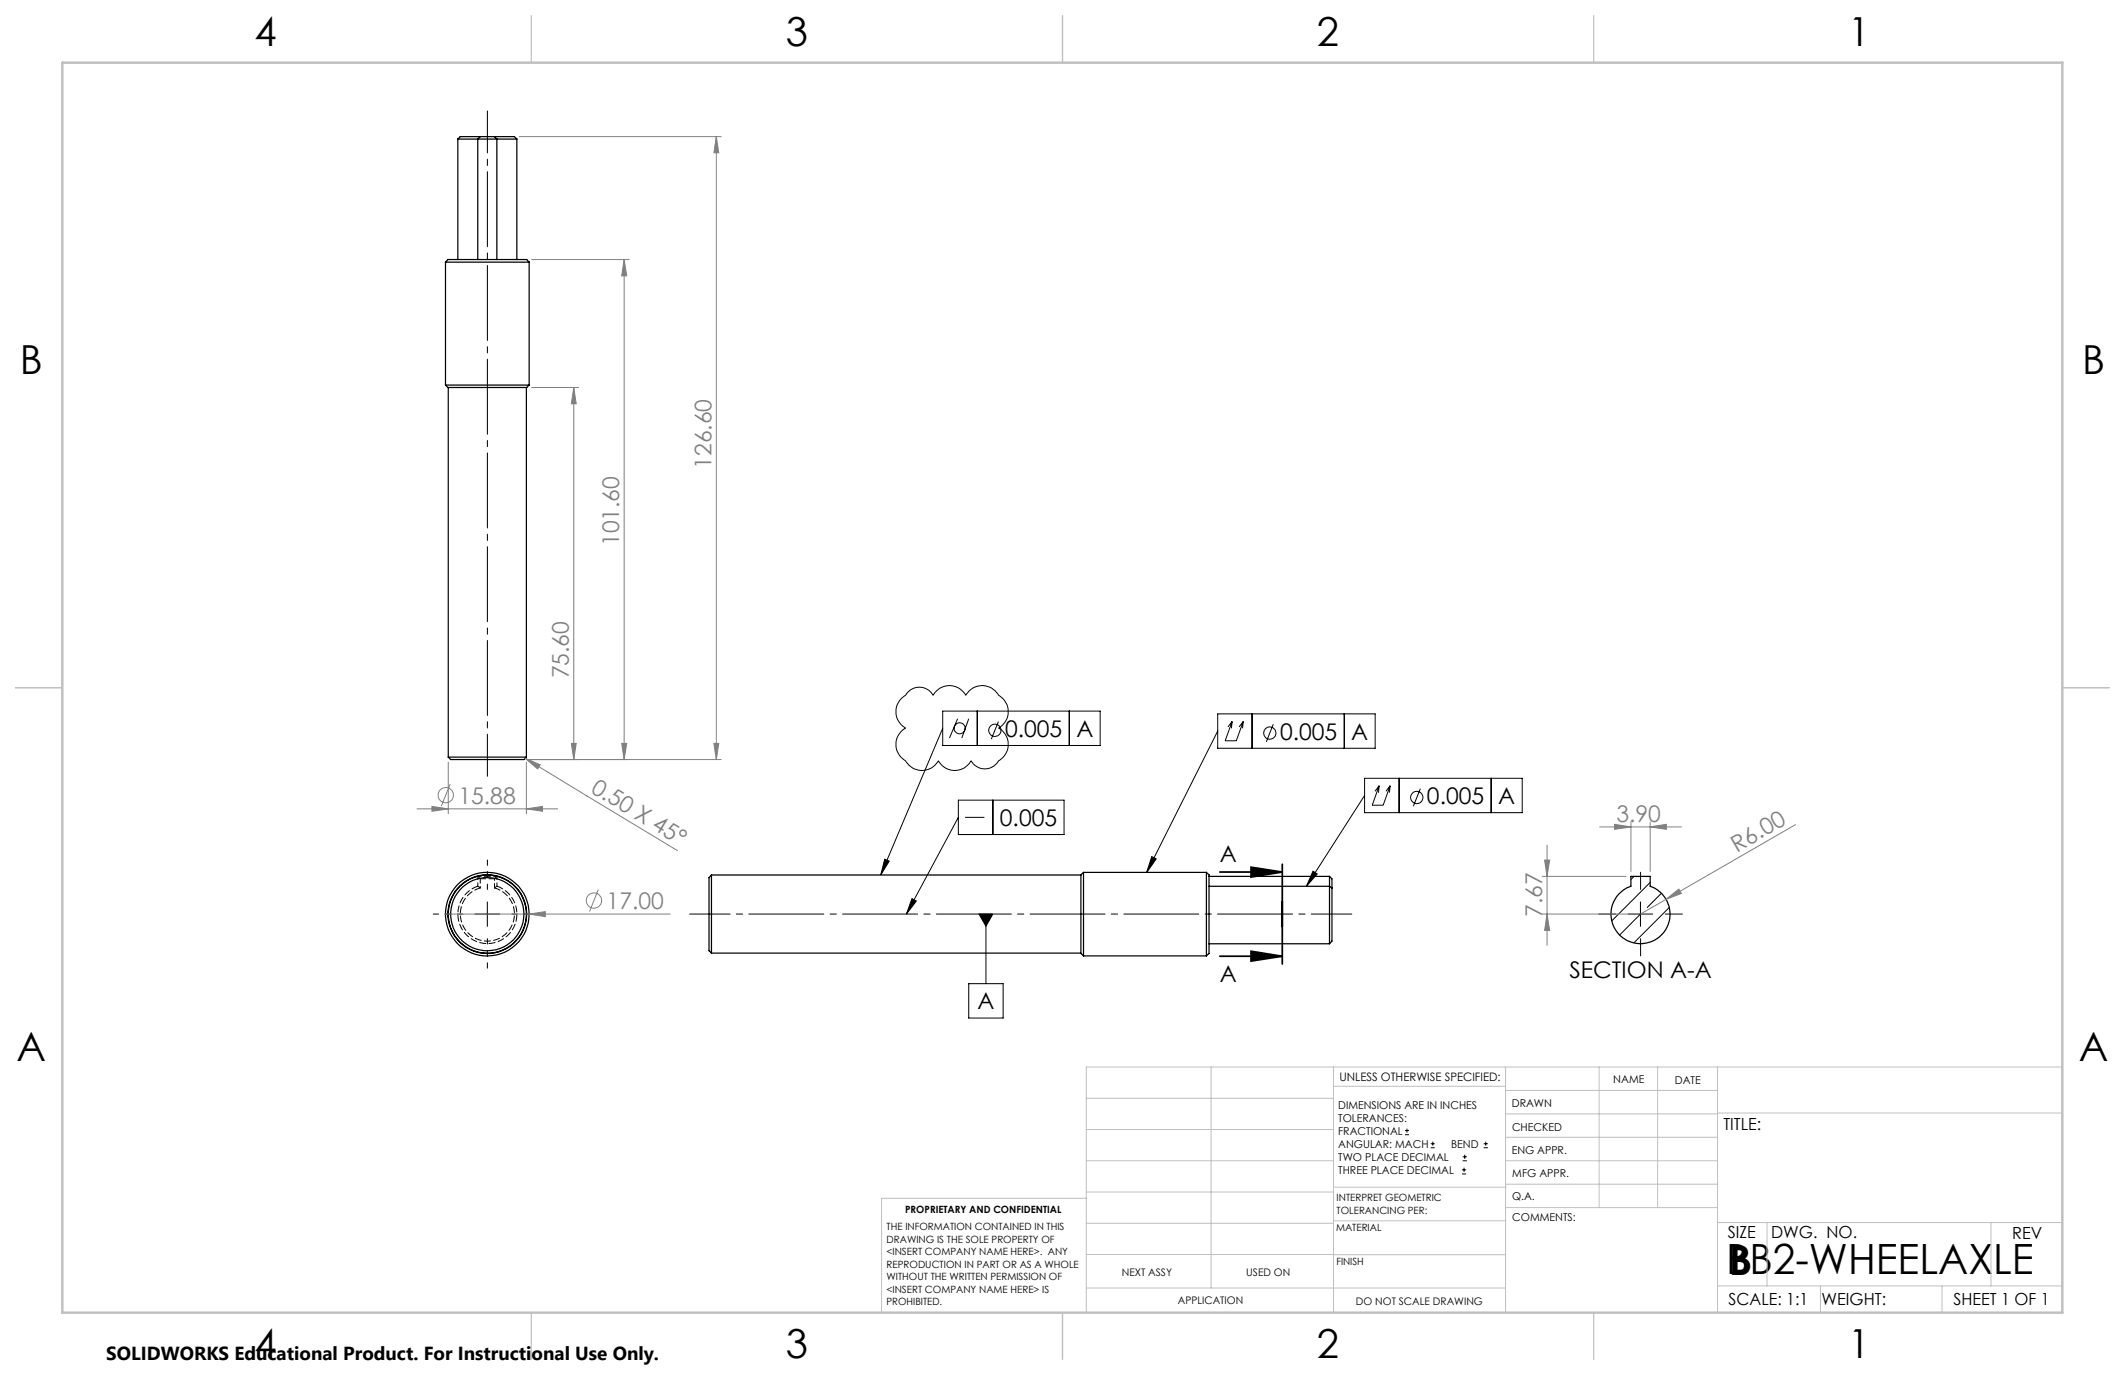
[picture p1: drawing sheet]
<svg xmlns="http://www.w3.org/2000/svg" width="432mm" height="279mm" viewBox="0 0 432 279" stroke-linecap="round" stroke-linejoin="round" font-family="sans-serif">
<g fill="none" stroke="#000" stroke-width=".25">
<path d="M93 28.3h4.1M93 28.3v24.4M97.1 28.3h3.9M97.1 28.3v24.4M97.6 27.8h-4.1l-.5 .5M97.6 27.8h2.9M97.6 27.8l-.5 .5M100.5 27.8h4l.5 .5M100.5 27.8l.5 .5M101 28.3h4M101 28.3v24.4M105 28.3v24.4"/>
<path d="M90.5 53.3h17M90.5 53.3l.5-.6h16l.5 .6M90.5 53.3v24.9M107.5 53.3v24.9M90.5 78.2h17M90.5 78.2l.5 .5h16l.5-.5M91.1 78.7v75.1M107 78.7v75.1M91.1 153.8h15.9M91.1 153.8l.5 .5h14.9l.5-.5M144.6 177.8v15.9M144.6 177.8l-.5 .5v14.9l.5 .5"/>
<path d="M144.6 177.8h75M220.2 177.3v16.9M220.2 177.3l-.6 .5v15.9l.6 .5M220.2 177.3h24.9M245.1 177.3v16.9M245.1 177.3l.6 .5v15.9l-.6 .5M245.7 178.1h24.5M270.2 178.1v2M270.2 178.1l.5 .5v1.8M331.4 178.1h3.9v2a6 6 0 0 1 2.9 9.2 6 6 0 0 1-9.7 0 6 6 0 0 1 2.9-9.2zM144.6 193.7h75M220.2 194.2h24.9"/>
<path d="M245.7 191.8h24.5M245.7 180.1h24.5M270.2 180.1v11.7M270.2 180.1l.5 .3M270.7 180.4v10.8l-.5 .6"/>
<circle cx="99" cy="185.8" r="7.9"/>
<circle cx="99" cy="185.8" r="7.4"/>
<circle cx="99" cy="185.8" r="8.5"/>
<circle cx="99" cy="185.8" r="8"/>
</g>
<path d="M97.1 178.1h3.9M101 178.1v2M97.1 180.1v-2" fill="none" stroke="#000" stroke-width=".2" stroke-dasharray="1.3 .6" stroke-dashoffset=".6"/>
<path d="M97.1 180.1a6 6 0 0 0-2.9 9.2 6 6 0 0 0 9.7 0 6 6 0 0 0-2.9-9.2M97.1 180.1l.5 .3M101 180.1l-.5 .3" fill="none" stroke="#000" stroke-width=".2" stroke-dasharray="1.3 .6"/>
<path d="M97.6 178.6l-.5-.5M100.5 178.6l.5-.5" fill="none" stroke="#000" stroke-width=".2" stroke-dasharray="1.3 .6" stroke-dashoffset=".4"/>
<path d="M97.6 178.6h2.9M100.5 180.4a5.5 5.5 0 0 1 3 8.5 5.5 5.5 0 0 1-9 0 5.5 5.5 0 0 1 3.1-8.5" fill="none" stroke="#000" stroke-width=".2" stroke-dasharray="1.3 .6" stroke-dashoffset=".1"/>
<path d="M100.5 178.6v1.8M97.6 180.4v-1.8" fill="none" stroke="#000" stroke-width=".2" stroke-dasharray="1.3 .6" stroke-dashoffset=".9"/>
<g fill="none" stroke="#000" stroke-width=".2">
<path d="M183.1 142l.9-.7a3.2 3.2 0 0 1 5.6 0 3.8 3.8 0 0 1 6.7 0 3.8 3.8 0 0 1 6.6 0 3.8 3.8 0 0 1 0 6.7 3.8 3.8 0 0 1 0 6.6 3.2 3.2 0 0 1-5.6 0 3.8 3.8 0 0 1-6.6 0 3.8 3.8 0 0 1-6.7 0 3.8 3.8 0 0 1 0-6.6 3.8 3.8 0 0 1-.9-6zM191.6 144.5h32v7h-32zM191.6 148l-12.6 29.8M194.6 146.1l-1.7 3.9M196.9 146.1l-1.5 3.9M198.6 144.5v7M202.9 146.6l-1.5 3.6M217.3 144.5v7M247.4 145.1h32v6.9h-32zM247.4 148.6l-14.4 28.7M250.4 146.6l-.9 1.1M250.4 146.6l-.2 1.4"/>
<path d="M250.4 146.6l-1.4 3.9h2.2l1.4-3.9M252.6 146.6l-.8 1.1M252.6 146.6l-.1 1.4M254.4 145.1v6.9M258.7 147.2l-1.4 3.5M273.2 145.1v6.9M277.3 158.2h32v6.9h-32zM280.2 159.7l-.8 1.1M280.2 159.7l-.1 1.4M280.2 159.7l-1.4 3.9h2.3l1.4-3.9M282.5 159.7l-.9 1.1M282.5 159.7l-.2 1.4"/>
<path d="M284.3 158.2v6.9M303 158.2v6.9M179.8 174.6l.9 .4-1.7 2.8zM194.7 162.6h21.5v7h-21.5zM194.7 166.1l-10.5 19.6M196.1 166.1h3.9M201.8 162.6v7M234 174.1l.9 .4-1.9 2.8zM266.8 177l.9 .6-2.2 2.5zM277.3 161.6l-11.8 18.5M288.6 160.3l-1.4 3.5M332 178.1l-.6 .6"/>
<path d="M335.3 179.3l-7.8 7.8M96.5 185.7h5M99 183.3v4.9M185.3 182.6l.9 .5-2 2.6zM196.8 199.9h7v7h-7zM198.9 185.7h2.9l-1.5 2.5zM200.3 185.7v14.2M330.8 185.7h5M333.3 185.7l-4.2 4.3M333.3 183.3v4.9M337.6 181.5l-2.9 2.9M339.2 184.4l-7.2 7.2"/>
<path d="M285.5 230.6h.8M285.5 229.7h.8M285.9 229.3v.9M290.7 233.2h.8M290.7 232.4h.8M291.1 232v.8M297.1 238.5h.8M297.1 237.7h.8M297.2 235.9h.9M297.2 235.1h.9M297.5 237.3v.8M297.6 234.6v.9"/>
<path d="M301.5 233.2h.8M301.5 232.4h.8M301.9 232v.8"/>
<circle cx="195" cy="148" r="1.12"/>
<circle cx="202.2" cy="148.4" r="1.26"/>
<circle cx="258" cy="149" r="1.25"/>
<circle cx="287.9" cy="162" r="1.24"/>
</g>
<g fill="none" stroke="#808080" stroke-width=".2">
<path d="M105.5 27.8h41M145.6 27.8l.5 3.2h-1zM145.6 27.8v126.5M108 52.7h19.8M126.8 52.7v101.6M126.8 52.7l.6 3.4h-1.1zM108 78.7h9.6M116.6 78.7l.5 3.4h-1zM116.6 78.7v75.6M91.1 154.9v10.4M91.5 159.3l-1.8 4.5M106.7 154.1l3.1 1.3-.5 .8z"/>
<path d="M106.7 154.1l31 18.8M107 154.9v10.4M107.5 154.3h39M116.1 151.1h1l-.5 3.2zM126.3 151.1h1.1l-.6 3.2zM145.1 151.1h1l-.5 3.2zM84.7 164.4h28.6M87.8 163.9l3.3 .5-3.3 .5zM107 164.4l3.2-.5v1zM313.4 178.1h17M313.9 174.8h1l-.5 3.3zM314.4 171.7v20.4"/>
<path d="M325 168h16.7M328.1 167.5l3.3 .5-3.3 .5zM331.4 167v10.1M335.3 168l3.3-.5v1zM335.3 167v10.1M364.8 167.6l-26.2 15.1M90.5 185.7h45.7M107.5 185.7l3.3-.5v1.1zM121.6 180.8l-1.8 4.4M313.4 185.7h19M314.4 185.7l.5 3.4h-1zM338.6 182.7l2.5-2 .6 .8z"/>
<path d="M338.6 182.7l-5.3 3"/>
<circle cx="90.6" cy="161.6" r="1.56"/>
<circle cx="120.7" cy="183" r="1.56"/>
</g>
<path d="M247.9 177.2h12.7M254.2 176.2l6.4 1-6.4 1zM260.6 175.6v20.3M247.9 194.3h12.7M254.2 193.3l6.4 1-6.4 1z" fill="none" stroke="#000" stroke-width=".35"/>
<path d="M274.7 185.7h-134.6" fill="none" stroke="#000" stroke-width=".2" stroke-dasharray="15.2 1.3 1.3 1.3" stroke-dashoffset="7"/>
<path d="M94 185.7h-6M99 180.7v-6M99 190.7v6M104 185.7h6" fill="none" stroke="#000" stroke-width=".2" stroke-dasharray="15.2 1.3 1.3 1.3" stroke-dashoffset="14.1"/>
<path d="M328.4 185.7h-3.5M333.4 180.7v-3.5M333.4 190.7v3.5M338.4 185.7h3.5" fill="none" stroke="#000" stroke-width=".2" stroke-dasharray="15.2 1.3 1.3 1.3"/>
<path d="M99 157.7v-135.2" fill="none" stroke="#000" stroke-width=".2" stroke-dasharray="15.2 1.3 1.3 1.3" stroke-dashoffset="6.7"/>
<g fill="none" stroke="#c0c0c0" stroke-width=".2">
<path d="M246.1 216.8v44.9M271 216.8v49.9M305.9 216.8v49.9M324.9 216.8v28.6M336.8 216.8v28.6M349 216.8v49.9M419.1 216.8h-198.4v49.9M220.7 235.9h50.3M220.7 229.5h50.3M220.7 223.2h50.3M271 220.7h34.9M305.9 231.1h43.1"/>
<path d="M305.9 226.3h43.1M305.9 221.6h43.1M305.9 235.9h43.1M349 226.2h70.1M220.7 248.6h50.3M220.7 242.2h50.3M220.7 254.9h50.3M220.7 243.5h-41.6v23.2M271 255h34.9M271 248.1h35M271 241.2h35M305.9 240.6h43.1"/>
<path d="M306 245.4h43M349 248.4h70.1M359.1 248.4v12.9M404.6 248.4v12.9M220.7 261.7h85.2M349 261.3h70.1M369.9 261.3v5.4M394.6 261.3v5.4"/>
</g>
<path d="M108 3.2v9.5M215.9 3.2v9.5M323.8 3.2v9.5M3.1 139.7h9.6M419.1 139.7h9.5M108 266.7v9.6M215.9 266.7v9.6M323.8 266.7v9.6" fill="none" stroke="#c0c0c0" stroke-width=".25"/>
<path d="M12.7 12.7h406.4v254h-406.4z" fill="none" stroke="#c0c0c0" stroke-width=".5"/>
<g fill="#000">
<path d="M179.8 174.6l.9 .4-1.7 2.8zM234 174.1l.9 .4-1.9 2.8zM266.8 177l.9 .6-2.2 2.5zM185.3 182.6l.9 .5-2 2.6zM198.9 185.7l1.4 2.5 1.5-2.5z"/>
<path d="M254.2 176.2l6.4 1-6.4 1zM254.2 193.3l6.4 1-6.4 1z"/>
</g>
<g fill="#808080">
<path d="M107.5 185.7l3.3-.5v1.1z"/>
<path d="M338.6 182.7l2.5-2 .6 .8z"/>
<path d="M106.7 154.1l3.1 1.3-.5 .8z"/>
<path d="M107 164.4l3.2-.5v1zM87.8 163.9l3.3 .5-3.3 .5z"/>
<path d="M314.4 185.7l.5 3.4h-1zM313.9 174.8h1l-.5 3.3z"/>
<path d="M145.1 151.1h1l-.5 3.2zM145.6 27.8l.5 3.2h-1zM126.3 151.1h1.1l-.6 3.2zM126.8 52.7l.6 3.4h-1.1z"/>
<path d="M116.6 78.7l.5 3.4h-1zM116.1 151.1h1l-.5 3.2z"/>
<path d="M328.1 167.5l3.3 .5-3.3 .5zM335.3 168l3.3-.5v1z"/>
</g>
<g font-size="8.5">
<text x="350.7" y="258.9">BB2-WHEELAXLE</text>
<text x="351.3" y="259">B</text>
</g>
<g font-size="8.1">
<text x="51.7" y="9.3">4</text>
<text x="159.7" y="9.3">3</text>
<text x="267.6" y="9.3">2</text>
<text x="375.6" y="9.3">1</text>
<text x="4" y="76">B</text>
<text x="423.1" y="76">B</text>
<text x="3.3" y="215.7">A</text>
<text x="422.4" y="215.7">A</text>
<text x="51.7" y="276">4</text>
<text x="159.7" y="276">3</text>
<text x="267.6" y="276">2</text>
<text x="375.6" y="276">1</text>
</g>
<g font-size="4.7" fill="#808080">
<text x="144.6" y="95.3" transform="rotate(-90 144.6 95.3)">126.60</text>
<text x="125.8" y="111" transform="rotate(-90 125.8 111)">101.60</text>
<text x="115.6" y="137.8" transform="rotate(-90 115.6 137.8)">75.60</text>
<text x="119.8" y="160.8" transform="rotate(31 119.8 160.8)">0.50 X 45°</text>
<text x="93.2" y="163.3">15.88</text>
<text x="328.5" y="167">3.90</text>
<text x="352.9" y="173.3" transform="rotate(-30 352.9 173.3)">R6.00</text>
<text x="123.3" y="184.7">17.00</text>
<text x="313.4" y="186.4" transform="rotate(-90 313.4 186.4)">7.67</text>
</g>
<g font-size="4.7">
<text x="204.2" y="149.7">0.005</text>
<text x="218.7" y="149.7">A</text>
<text x="260.1" y="150.3">0.005</text>
<text x="274.6" y="150.3">A</text>
<text x="203.2" y="167.8">0.005</text>
<text x="290" y="163.4">0.005</text>
<text x="304.4" y="163.4">A</text>
<text x="247.9" y="175.2">A</text>
<text x="247.9" y="199.6">A</text>
<text x="318.9" y="198.7">SECTION A-A</text>
<text x="198.6" y="205.1">A</text>
</g>
<text font-size="3.8" x="21.6" y="276.3">SOLIDWORKS Educational Product. For Instructional Use Only.</text>
<g font-size="3.4">
<text x="350.2" y="229.5">TITLE:</text>
<text x="351.1" y="251.6">SIZE</text>
<text x="359.9" y="251.6">DWG. NO.</text>
<text x="408.9" y="251.7">REV</text>
<text x="351.2" y="265.2">SCALE: 1:1</text>
<text x="370.1" y="265.3">WEIGHT:</text>
<text x="396.9" y="265.2">SHEET 1 OF 1</text>
</g>
<text font-size="2.4" x="272.2" y="219.7">UNLESS OTHERWISE SPECIFIED:</text>
<g font-size="2.2">
<text x="327.8" y="220.1">NAME</text>
<text x="340.3" y="220.2">DATE</text>
<text x="271.9" y="225.3">DIMENSIONS ARE IN INCHES</text>
<text x="271.9" y="227.9">TOLERANCES:</text>
<text x="307.2" y="224.9">DRAWN</text>
<text x="271.9" y="230.6">FRACTIONAL</text>
<text x="271.9" y="233.2">ANGULAR: MACH</text>
<text x="294.9" y="233.2">BEND</text>
<text x="307.3" y="229.8">CHECKED</text>
<text x="271.9" y="235.9">TWO PLACE DECIMAL</text>
<text x="271.9" y="238.5">THREE PLACE DECIMAL</text>
<text x="307.2" y="234.5">ENG APPR.</text>
<text x="307.3" y="239.2">MFG APPR.</text>
<text x="307.3" y="243.9">Q.A.</text>
<text x="307.3" y="248.1">COMMENTS:</text>
</g>
<g font-size="2.1">
<text x="227.9" y="259.2">NEXT ASSY</text>
<text x="253.3" y="259.2">USED ON</text>
<text x="239.3" y="265">APPLICATION</text>
<text x="275.5" y="265.1">DO NOT SCALE DRAWING</text>
</g>
<g font-size="2">
<text x="271.6" y="244.1">INTERPRET GEOMETRIC</text>
<text x="180.2" y="250">THE INFORMATION CONTAINED IN THIS</text>
<text x="183.9" y="246.4">PROPRIETARY AND CONFIDENTIAL</text>
<text x="271.5" y="250.2">MATERIAL</text>
<text x="271.6" y="246.6">TOLERANCING PER:</text>
<text x="180.2" y="252.5">DRAWING IS THE SOLE PROPERTY OF</text>
<text x="180.2" y="255.1">&lt;INSERT COMPANY NAME HERE&gt;. ANY</text>
<text x="180.2" y="257.6">REPRODUCTION IN PART OR AS A WHOLE</text>
<text x="271.5" y="257">FINISH</text>
<text x="180.2" y="260.1">WITHOUT THE WRITTEN PERMISSION OF</text>
<text x="180.2" y="262.6">&lt;INSERT COMPANY NAME HERE&gt; IS</text>
<text x="180.2" y="265.2">PROHIBITED.</text>
</g>
</svg>
